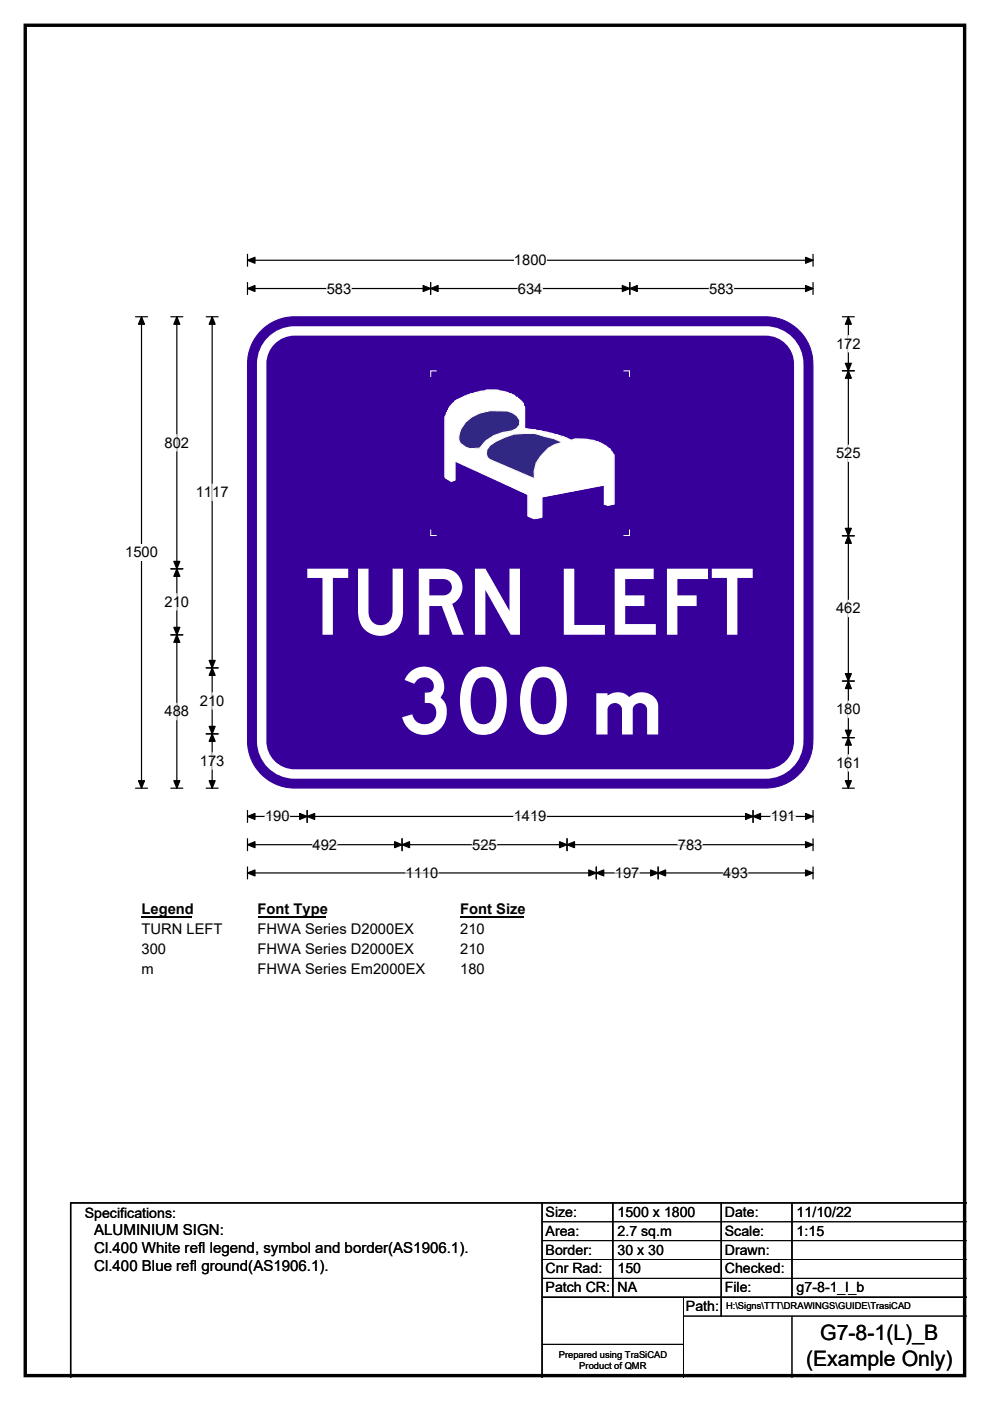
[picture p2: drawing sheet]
<svg xmlns="http://www.w3.org/2000/svg" width="210mm" height="297mm" viewBox="0 0 210 297" stroke-linecap="round" stroke-linejoin="round" font-family="sans-serif">
<path d="M5.4 5.4h199.2v286.3h-199.2z" fill="none" stroke="#000" stroke-width=".72"/>
<path d="M52.5 55.2h119.9M52.5 53.9v2.6M172.4 53.9v2.6" fill="none" stroke="#000" stroke-width=".25"/>
<path d="M52.5 55.2l1.6-.7v1.3zM170.9 54.5l1.5 .7-1.5 .6z" fill="#000" stroke="#000" stroke-width=".25"/>
<path d="M109 53.4h7v3.5h-7z" fill="#fff"/>
<g fill="none" stroke="#000" stroke-width=".25">
<path d="M52.5 59.9v2.5M91.3 59.9v2.5M133.6 59.9v2.5M172.4 59.9v2.5M28.7 67.2h2.6M30 67.2v99.9M52.5 61.2h119.9M28.7 167.1h2.6M52.5 171.8v2.6M52.5 177.8v2.6M52.5 173.1h119.9M52.5 179.1h119.9"/>
<path d="M65.2 171.8v2.6M85.3 177.8v2.6M120.3 177.8v2.6M159.7 171.8v2.6M172.4 171.8v2.6M172.4 177.8v2.6M52.5 183.8v2.6M52.5 185.1h119.9M126.5 183.8v2.6M139.6 183.8v2.6M172.4 183.8v2.6"/>
</g>
<g fill="#000" stroke="#000" stroke-width=".25">
<path d="M30 67.2l.6 1.5h-1.2zM52.5 61.2l1.6-.7v1.3zM91.3 61.2l1.6-.7v1.3zM89.7 60.5l1.6 .7-1.6 .6zM132 60.5l1.6 .7-1.6 .6zM133.6 61.2l1.6-.7v1.3zM170.9 60.5l1.5 .7-1.5 .6zM29.4 165.5h1.2l-.6 1.6zM52.5 173.1l1.6-.6v1.2zM52.5 179.1l1.6-.6v1.2zM65.2 173.1l1.5-.6v1.2zM63.6 172.5l1.6 .6-1.6 .6z"/>
<path d="M85.3 179.1l1.6-.6v1.2zM83.7 178.5l1.6 .6-1.6 .6zM118.7 178.5l1.6 .6-1.6 .6zM120.3 179.1l1.6-.6v1.2zM158.1 172.5l1.6 .6-1.6 .6zM159.7 173.1l1.6-.6v1.2zM170.9 172.5l1.5 .6-1.5 .6zM170.9 178.5l1.5 .6-1.5 .6zM52.5 185.1l1.6-.7v1.3zM126.5 185.1l1.6-.7v1.3zM124.9 184.4l1.6 .7-1.6 .6zM138 184.4l1.6 .7-1.6 .6z"/>
<path d="M139.6 185.1l1.6-.7v1.3zM170.9 184.4l1.5 .7-1.5 .6z"/>
</g>
<path d="M69.3 61.2h5.2M109.9 61.2h5.2M150.4 61.2h5.2M56.2 173.1h5.2M66.3 179.1h5.2M100.2 179.1h5.2M109 173.1h6.9M143.8 179.1h5.2M163.5 173.1h5.2M86 185.1h7M130.4 185.1h5.2M153.4 185.1h5.2" fill="none" stroke="#fff" stroke-width=".25"/>
<path d="M26.5 115.4h7v3.5h-7z" fill="#fff"/>
<g fill="none" stroke="#000" stroke-width=".25">
<path d="M36.2 67.2h2.6M37.5 67.2v99.9M43.7 67.2h2.6M45 67.2v99.9M178.7 67.2h2.5M178.7 78.6h2.5M179.9 67.2v99.9M178.7 113.6h2.5M36.2 120.6h2.6M36.2 134.6h2.6M43.7 141.6h2.6M43.7 155.6h2.6"/>
<path d="M178.7 144.4h2.5M178.7 156.4h2.5M36.2 167.1h2.6M43.7 167.1h2.6M178.7 167.1h2.5"/>
</g>
<g fill="#000" stroke="#000" stroke-width=".25">
<path d="M37.5 67.2l.6 1.5h-1.2zM45 67.2l.6 1.5h-1.2zM179.9 78.6l.7 1.6h-1.3zM179.9 67.2l.7 1.5h-1.3zM179.3 77h1.3l-.7 1.6zM179.3 112h1.3l-.7 1.6zM179.9 113.6l.7 1.6h-1.3zM37.5 120.6l.6 1.6h-1.2zM36.9 133h1.2l-.6 1.6zM36.9 119h1.2l-.6 1.6zM37.5 134.6l.6 1.6h-1.2zM45 141.6l.6 1.6h-1.2z"/>
<path d="M44.4 154h1.2l-.6 1.6zM44.4 140h1.2l-.6 1.6zM45 155.6l.6 1.6h-1.2zM179.3 142.8h1.3l-.7 1.6zM179.9 144.4l.7 1.6h-1.3zM179.3 154.8h1.3l-.7 1.6zM179.9 156.4l.7 1.6h-1.3zM36.9 165.5h1.2l-.6 1.6zM44.4 165.5h1.2l-.6 1.6zM179.3 165.5h1.3l-.7 1.6z"/>
</g>
<path d="M179.9 71.1v3.5M37.5 92.1v3.5M179.9 94.4v3.5M45 102.6v3.5M37.5 125.9v3.4M179.9 127.3v3.4M37.5 149.1v3.5M45 146.9v3.4M45 159.6v3.5M179.9 148.7v3.4M179.9 160v3.5" fill="none" stroke="#fff" stroke-width=".25"/>
<path d="M30 191.1h10.8v3.5h-10.8z" fill="#fff"/>
<path d="M30 194.4h10.8" fill="none" stroke="#000" stroke-width=".32"/>
<path d="M54.6 191.1h14.4v3.5h-14.4z" fill="#fff"/>
<path d="M54.6 194.4h14.4" fill="none" stroke="#000" stroke-width=".32"/>
<path d="M97.6 191.1h13.5v3.5h-13.5z" fill="#fff"/>
<path d="M97.6 194.4h13.5" fill="none" stroke="#000" stroke-width=".32"/>
<g fill="#fff">
<path d="M30 195.3h17.1v3.5h-17.1z"/>
<path d="M54.6 195.3h33.1v3.5h-33.1z"/>
<path d="M97.6 195.3h5.2v3.5h-5.2z"/>
<path d="M30 199.5h5.2v3.4h-5.2z"/>
<path d="M54.6 199.5h33.1v3.4h-33.1z"/>
<path d="M97.6 199.5h5.2v3.4h-5.2z"/>
<path d="M30 203.6h2.6v3.5h-2.6z"/>
<path d="M54.6 203.6h35.5v3.5h-35.5z"/>
<path d="M97.6 203.6h5.2v3.5h-5.2z"/>
</g>
<path d="M55.8 69.7a9.9 9.9 0 0 1 6.7-2.5h99.9a10 10 0 0 1 10 9.9v80a10 10 0 0 1-10 10h-99.9a10 10 0 0 1-10-10v-80a9.9 9.9 0 0 1 3.3-7.4z" fill-rule="evenodd" fill="#37009b" stroke="#37009b" stroke-width=".21"/>
<path d="M57.9 71.9a7 7 0 0 1 4.6-1.7h99.9a7 7 0 0 1 7 7v79.9a7 7 0 0 1-7 7h-99.9a7 7 0 0 1-7-7v-79.9a7 7 0 0 1 2.4-5.3z" fill="none" stroke="#fff" stroke-width="2"/>
<path d="M96.5 85v.3l-.3 .2h-.3l-.2 .8h-.3v.2h-.2v.5h-.3v.3l-.2 .2v.6l-.3 .2v13l1.3 .8 .8-.3v-4.1l15.6 7.2v4.6l1.2 .5 1.6-.3v-4.3l13.3-2.6v4.1l.7 .3 1.3-.3v-10.4l-.3-.3v-.3l-.5-.5v-.2h-.2l-.8-.8-1.3-.5-.2-.2-2.1-.3-.2-.2h-2.8l-.3 .2h-.5l-.8-.5-1.2-.3-.8-.5h-.8l-.2-.2h-.8l-.3-.3h-1l-.2-.2h-1.1l-.2-.3h-1.5l-.8-.2v-4.6l-.3-.3v-.5h-.2v-.2l-.8-.8h-.3v-.3h-.2l-1-.7h-.5l-.3-.3h-.5l-.5-.2h-.8l-.2-.3h-2.6l-.3 .3h-1l-.2 .2h-.8l-.3 .3h-.7l-.8 .5h-.5l-.8 .5-.7 .3v.2zM98.8 89.3v.3l-.5 .5v.3l-.6 .5v.5h-.2v1h-.3v.8l.3 .2 .2 .8h.3v.2h.3l.2 .3h.5v.2h.8l.2 .3h1.8l.5-1.3h.3l.2-.2v-.3l.8-.2v-.3l.8-.3 .8-.5h.5l.2-.2h.8v-.3h1l.5-.2h.5l.3-.3 .7-.2v-.3h.3v-.2l.3-.3v-1.3h-.3v-.2l-.5-.5h-.3v-.3l-.2-.3h-.3l-.2-.2h-.5l-.3-.3h-4.1l-.2 .3h-.8l-.3 .2h-.5l-1.8 .8-1 1zM103.9 94.4v.3h-.3l-.2 .7h-.3v1.1h.3v.5h.2v.2h.3v.3l9.4 4.1v-2.1l.3-.2v-.5l.2-.3v-.2a8.1 8.1 0 0 1 4.6-4.4l.3-.2h.8l-1.8-.5-.3-.3h-.5l-.5-.3h-.8l-.2-.2h-.5l-.5-.3h-1.1v-.2h-3l-.3 .2h-1l-.3 .3h-1l-.2 .2-1.3 .3v.3h-.3l-.2 .2h-.5v.3h-.3v.2h-.3l-.5 .5z" fill-rule="evenodd" fill="#fff" stroke="#fefefe" stroke-width=".21"/>
<path d="M92.6 78.6h-1.2v1.3M132.2 78.6h1.3v1.3M95.5 86.1l1.4-1.3a16.5 16.5 0 0 1 8.2-2.1l2.3 .4 1.7 .8 1.6 1.3 .5 1.2v4.4l6 1.1 2.4 .7 1.5 .7 .9-.3a9.3 9.3 0 0 1 7.2 2.2l1 1.3v10.3l-1.4 .2-.6-.1v-4.1l-13.2 2.5v4.3l-1.7 .4-1.3-.7v-4.5l-15.5-7.3v4.3l-.7 .2-1.4-.9v-12.6zM91.4 112.3v1.2h1.2M133.5 112.3v1.2h-1.3" fill="none" stroke="#fefefe" stroke-width=".21"/>
<g fill="#302882" stroke="#fefefe" stroke-width=".21">
<path d="M103.9 94.4a18.6 18.6 0 0 1 5-2.3l4.6-.2 4 1.1 1.8 .8-1.6 .4-1.4 .8-1.6 1.6-1 1.5-.4 1.8v1.6l-9.4-4.1-.5-.4-.2-.8 .1-.9z" fill-rule="evenodd"/>
<path d="M98.8 89.5l1.3-1.1a10.6 10.6 0 0 1 8.6-.9l.9 .6 .7 1.1-.1 .9-.7 .8-1 .5a8.4 8.4 0 0 0-6.8 3.6 3.5 3.5 0 0 1-4.4-1.7v-.9l.4-1.4z" fill-rule="evenodd"/>
</g>
<path d="M115 255v37M130 255v20M153 255v24M168 255v20M205 255h-190v37M115 275h90" fill="none" stroke="#000" stroke-width=".3"/>
<path d="M115 259h90M115 263h90M115 267h90M115 271h90M145 279h60M145 275v17M168 279v13M115 285h30" fill="none" stroke="#000" stroke-width=".21"/>
<g font-size="19.5" fill="#fff">
<text x="64.8" y="134.6">TURN LEFT</text>
<text x="82.8" y="155.6">300</text>
</g>
<text font-size="16.7" fill="#fff" x="124.1" y="155.7">m</text>
<g font-size="4.5">
<text x="174" y="284.2">G7-8-1(L)_B</text>
<text x="171" y="289.6">(Example Only)</text>
</g>
<g font-size="3.2">
<text x="20" y="261.9">ALUMINIUM SIGN:</text>
<text x="20" y="265.7">Cl.400 White refl legend, symbol and border(AS1906.1).</text>
<text x="20" y="269.6">Cl.400 Blue refl ground(AS1906.1).</text>
</g>
<g font-size="3.1">
<text x="109" y="56.2">1800</text>
<text x="69.3" y="62.2">583</text>
<text x="109.9" y="62.2">634</text>
<text x="150.4" y="62.2">583</text>
<text x="177.3" y="73.9">172</text>
<text x="34.9" y="94.9">802</text>
<text x="177.3" y="97.2">525</text>
<text x="41.5" y="105.4">1117</text>
<text x="26.5" y="118.2">1500</text>
<text x="34.9" y="128.7">210</text>
<text x="177.3" y="130">462</text>
<text x="42.4" y="149.6">210</text>
<text x="34.9" y="151.9">488</text>
<text x="177.3" y="151.4">180</text>
<text x="42.4" y="162.4">173</text>
<text x="177.3" y="162.8">161</text>
<text x="56.2" y="174.2">190</text>
<text x="109" y="174.2">1419</text>
<text x="163.5" y="174.2">191</text>
<text x="66.3" y="180.1">492</text>
<text x="100.2" y="180.1">525</text>
<text x="143.8" y="180.1">783</text>
<text x="86" y="186.1">1110</text>
<text x="130.4" y="186.1">197</text>
<text x="153.4" y="186.1">493</text>
<text x="30" y="193.9">Legend</text>
<text x="54.6" y="193.9">Font Type</text>
<text x="97.6" y="193.9">Font Size</text>
<text x="30" y="198.1">TURN LEFT</text>
<text x="30" y="202.2">300</text>
<text x="54.6" y="198.1">FHWA Series D2000EX</text>
<text x="54.6" y="202.2">FHWA Series D2000EX</text>
<text x="97.6" y="198.1">210</text>
<text x="97.6" y="202.2">210</text>
<text x="30" y="206.4">m</text>
<text x="54.6" y="206.4">FHWA Series Em2000EX</text>
<text x="97.6" y="206.4">180</text>
</g>
<g font-size="3">
<text x="115.7" y="258">Size:</text>
<text x="131" y="258">1500 x 1800</text>
<text x="153.7" y="258">Date:</text>
<text x="169" y="258">11/10/22</text>
<text x="18" y="258.2">Specifications:</text>
<text x="115.7" y="262">Area:</text>
<text x="131" y="262">2.7 sq.m</text>
<text x="153.7" y="262">Scale:</text>
<text x="169" y="262">1:15</text>
<text x="115.7" y="266">Border:</text>
<text x="115.7" y="270">Cnr Rad:</text>
<text x="131" y="266">30 x 30</text>
<text x="131" y="270">150</text>
<text x="153.7" y="266">Drawn:</text>
<text x="153.7" y="270">Checked:</text>
<text x="115.7" y="274">Patch CR:</text>
<text x="131" y="274">NA</text>
<text x="153.7" y="274">File:</text>
<text x="169" y="274">g7-8-1_l_b</text>
<text x="145.5" y="278">Path:</text>
</g>
<g font-size="2">
<text x="154" y="277.6">H:\Signs\TTT\DRAWINGS\GUIDE\TrasiCAD</text>
<text x="118.5" y="287.8">Prepared using TraSiCAD</text>
<text x="122.9" y="290.2">Product of QMR</text>
</g>
</svg>
